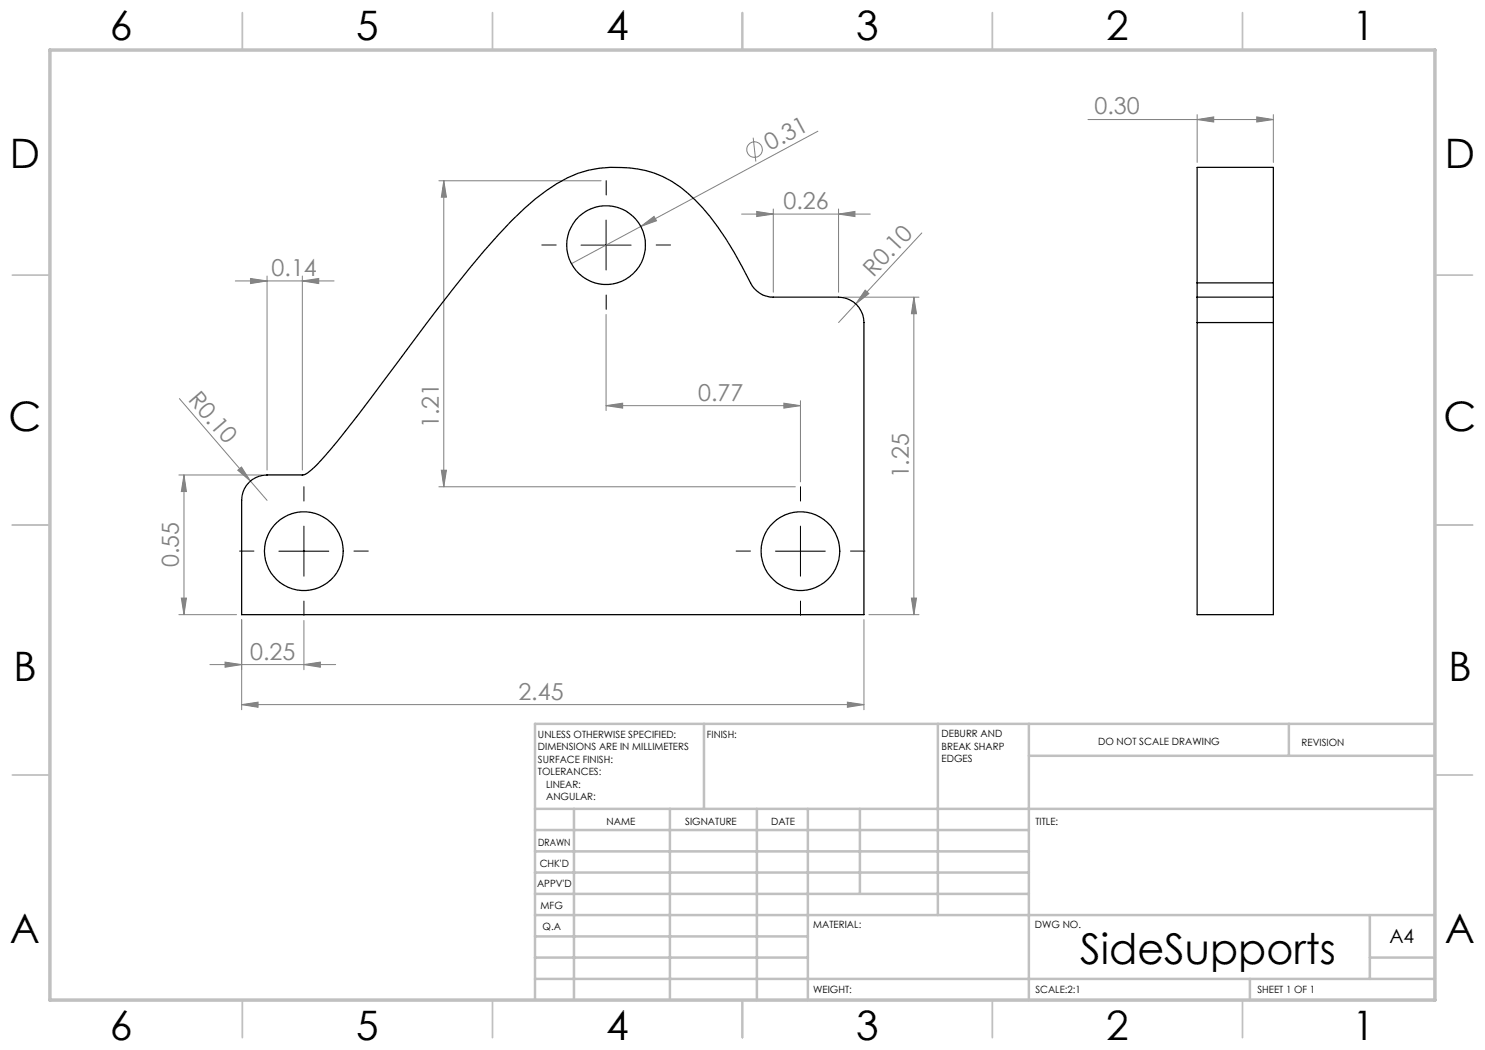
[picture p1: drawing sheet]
<svg xmlns="http://www.w3.org/2000/svg" width="297mm" height="210mm" viewBox="0 0 297 210" stroke-linecap="round" stroke-linejoin="round" font-family="sans-serif">
<g fill="none" stroke="#808080" stroke-width=".2">
<path d="M87.8 36.2h32.4M88.8 36.2v61.2M88.8 36.2l.5 3.2h-1zM150.6 27.5l.6 4.8M163.6 26.2l-49.3 26.5M217.6 23.9h37.1M239.4 23.9l3.3-.5v1zM239.4 22.9v9.6M251.4 23.4l3.3 .5-3.3 .5zM254.7 22.9v9.6M47.1 56.2h19.7M50.1 55.7l3.3 .5-3.3 .5z"/>
<path d="M53.4 55.2v38.8M60.5 56.2l3.2-.5v1zM60.5 55.2v38.8M128.2 45.3l2.6-2 .5 .9zM148.3 42.8h25.8M151.3 42.3l3.4 .5-3.4 .5zM154.7 41.8v16.6M167.7 42.8l3.3-.5v1zM167.7 41.8v16.6M168.7 59.4h15.1M173 58l.8 .7-2.6 2.1zM182.8 59.4l.5 3.4h-1z"/>
<path d="M182.8 59.4v63.5M184.4 46.6l-13.2 14.2M35.9 79.7l17.5 20.4M121.2 62.9v19.2M171.2 60.8l-3.5 3.7M35.8 95h16.6M36.8 95v27.9M36.8 95l.5 3.3h-1zM47.6 94l.7-.6 1.8 2.8zM87.8 97.4h71.3M88.3 94h1l-.5 3.4zM121.2 81.1l3.3-.5v1z"/>
<path d="M121.2 81.1h38.9M156.8 80.6l3.3 .5-3.3 .5zM160.1 80.1v16.3M36.3 119.6h1l-.5 3.3zM182.3 119.6h1l-.5 3.3zM35.8 122.9h11.5M42 132.9h25.1M45 132.4l3.3 .5-3.3 .5zM48.3 123.9v18M60.8 132.9l3.3-.5v1zM60.8 124.1v9.8M172.8 123.9v18"/>
<path d="M173.8 122.9h10M48.3 140.9l3.3-.5v1.1zM48.3 140.9h124.5M169.5 140.4l3.3 .5-3.3 .6z"/>
<circle cx="150.9" cy="29.9" r="1.55"/>
</g>
<path d="M121.2 39v-2.9M111.2 49h-2.8M121.2 59v2.9M131.2 49h2.9M50.8 110.2h-2.9M60.8 100.2v-2.9M70.8 110.2h2.9M150.1 110.2h-2.9M160.1 100.2v-2.9M170.1 110.2h2.9M60.8 120.2v2.9M160.1 120.2v2.9" fill="none" stroke="#000" stroke-width=".2" stroke-dasharray="15.2 1.3 1.3 1.3"/>
<path d="M116.2 49h10M121.2 44v10M55.8 110.2h10M60.8 105.2v10M155.1 110.2h10M160.1 105.2v10" fill="none" stroke="#000" stroke-width=".2"/>
<g fill="none" stroke="#c0c0c0" stroke-width=".35">
<path d="M48.5 2.5v7.5M98.5 2.5v7.5M148.5 2.5v7.5M198.5 2.5v7.5M248.5 2.5v7.5M2.5 55h7.5M287 55h7.5M2.5 105h7.5M287 105h7.5M2.5 155h7.5M287 155h7.5M48.5 200v7.5"/>
<path d="M98.5 200v7.5M148.5 200v7.5M198.5 200v7.5M248.5 200v7.5"/>
</g>
<g fill="none" stroke="#c0c0c0" stroke-width=".5">
<path d="M140.8 144.8v17M187.6 144.8v38.2M205.8 144.8v55.2M205.8 151.2h81.2M257.8 144.8v6.4M287 144.8h-180v55.2M107 161.8h180M107 178.8h98.8M107 174.5h98.8M107 170.3h98.8M107 166h98.8M114.8 161.8v38.2"/>
<path d="M134 161.8v38.2M151.4 161.8v38.2M161.6 161.8v38.2M172 161.8v17M107 195.8h180M107 191.5h54.6M107 187.3h54.6M107 183h180M250 195.8v4.2M274 191.5h13M274 183v12.8"/>
</g>
<path d="M10 10h277v190h-277z" fill="none" stroke="#c0c0c0" stroke-width=".7"/>
<g fill="#808080">
<path d="M47.6 94l.7-.6 1.8 2.8z"/>
<path d="M128.2 45.3l2.6-2 .5 .9z"/>
<path d="M173 58l.8 .7-2.6 2.1z"/>
<path d="M60.5 56.2l3.2-.5v1zM50.1 55.7l3.3 .5-3.3 .5z"/>
<path d="M167.7 42.8l3.3-.5v1zM151.3 42.3l3.4 .5-3.4 .5zM60.8 132.9l3.3-.5v1zM45 132.4l3.3 .5-3.3 .5zM251.4 23.4l3.3 .5-3.3 .5zM239.4 23.9l3.3-.5v1z"/>
<path d="M48.3 140.9l3.3-.5v1.1zM169.5 140.4l3.3 .5-3.3 .6zM121.2 81.1l3.3-.5v1zM156.8 80.6l3.3 .5-3.3 .5z"/>
<path d="M88.3 94h1l-.5 3.4zM88.8 36.2l.5 3.2h-1z"/>
<path d="M36.8 95l.5 3.3h-1zM36.3 119.6h1l-.5 3.3zM182.8 59.4l.5 3.4h-1zM182.3 119.6h1l-.5 3.3z"/>
</g>
<g fill="none" stroke="#000" stroke-width=".25">
<path d="M239.4 33.5v23.1M239.4 33.5h15.3M254.7 33.5v23.1M239.4 59.4v5.1M239.4 56.6v2.8M239.4 59.4h15.3M239.4 56.6h15.3M254.7 59.4v5.1M254.7 56.6v2.8M239.4 64.5v58.4h15.3v-58.4M239.4 64.5h15.3M49.8 96.5a5.1 5.1 0 0 1 3.6-1.5h7.1a3 3 0 0 0 1.8-1l1-.9a243 243 0 0 0 16.4-20.8l8.2-11a156.3 156.3 0 0 1 17-19.6 30.1 30.1 0 0 1 12.8-7.7 24.5 24.5 0 0 1 14.8 1.3 29.2 29.2 0 0 1 11.1 10.1 86.6 86.6 0 0 1 6.9 11.8 5.1 5.1 0 0 0 4.2 2.2h13a5.1 5.1 0 0 1 5.1 5.1v58.4h-124.5v-22.8a5 5 0 0 1 1.5-3.6z"/>
<circle cx="121.2" cy="49" r="7.9"/>
<circle cx="60.8" cy="110.2" r="7.9"/>
<circle cx="160.1" cy="110.2" r="7.9"/>
</g>
<text font-size="8.5" x="216" y="192.7">SideSupports</text>
<g font-size="8.1">
<text x="22" y="8">6</text>
<text x="71.2" y="8">5</text>
<text x="121.2" y="8">4</text>
<text x="171.3" y="8">3</text>
<text x="221.3" y="8">2</text>
<text x="270.5" y="8">1</text>
<text x="2" y="33.6">D</text>
<text x="289" y="33.6">D</text>
<text x="1.7" y="86.1">C</text>
<text x="288.7" y="86.1">C</text>
<text x="2.7" y="136.1">B</text>
<text x="289.7" y="136.1">B</text>
<text x="2" y="188.6">A</text>
<text x="289" y="188.6">A</text>
<text x="22" y="208">6</text>
<text x="71.2" y="208">5</text>
<text x="121.2" y="208">4</text>
<text x="171.3" y="208">3</text>
<text x="221.3" y="208">2</text>
<text x="270.5" y="208">1</text>
</g>
<g font-size="4.7" fill="#808080">
<text x="218.9" y="22.9">0.30</text>
<text x="154" y="30.2" transform="rotate(-28 154 30.2)">0.31</text>
<text x="156.7" y="41.8">0.26</text>
<text x="54.3" y="55.2">0.14</text>
<text x="174.7" y="55.6" transform="rotate(-47 174.7 55.6)">R0.10</text>
<text x="37.5" y="80.1" transform="rotate(49 37.5 80.1)">R0.10</text>
<text x="139.6" y="80.1">0.77</text>
<text x="87.8" y="85.6" transform="rotate(-90 87.8 85.6)">1.21</text>
<text x="181.8" y="95.7" transform="rotate(-90 181.8 95.7)">1.25</text>
<text x="35.8" y="113.5" transform="rotate(-90 35.8 113.5)">0.55</text>
<text x="50" y="131.9">0.25</text>
<text x="103.7" y="139.9">2.45</text>
</g>
<text font-size="3.9" x="277.9" y="188.5">A4</text>
<g font-size="2">
<text x="107.6" y="147.6">UNLESS OTHERWISE SPECIFIED:</text>
<text x="141.4" y="147.6">FINISH:</text>
<text x="188.3" y="147.5">DEBURR AND</text>
<text x="188.3" y="150">BREAK SHARP</text>
<text x="219.6" y="149">DO NOT SCALE DRAWING</text>
<text x="260.3" y="149.2">REVISION</text>
<text x="107.6" y="150.1">DIMENSIONS ARE IN MILLIMETERS</text>
<text x="107.6" y="152.6">SURFACE FINISH:</text>
<text x="107.6" y="155.1">TOLERANCES:</text>
<text x="188.3" y="152.5">EDGES</text>
<text x="109.2" y="157.6">LINEAR:</text>
<text x="109.2" y="160.1">ANGULAR:</text>
<text x="121.3" y="165">NAME</text>
<text x="137" y="164.9">SIGNATURE</text>
<text x="154.2" y="164.9">DATE</text>
<text x="207.1" y="164.9">TITLE:</text>
<text x="107.6" y="169.1">DRAWN</text>
<text x="107.9" y="173.3">CHK'D</text>
<text x="107.4" y="177.4">APPV'D</text>
<text x="108.1" y="181.8">MFG</text>
<text x="108.5" y="186">Q.A</text>
<text x="162.6" y="185.5">MATERIAL:</text>
<text x="207" y="185.5">DWG NO.</text>
<text x="162.6" y="198.5">WEIGHT:</text>
<text x="207.1" y="198.6">SCALE:2:1</text>
<text x="251.5" y="198.6">SHEET 1 OF 1</text>
</g>
</svg>
